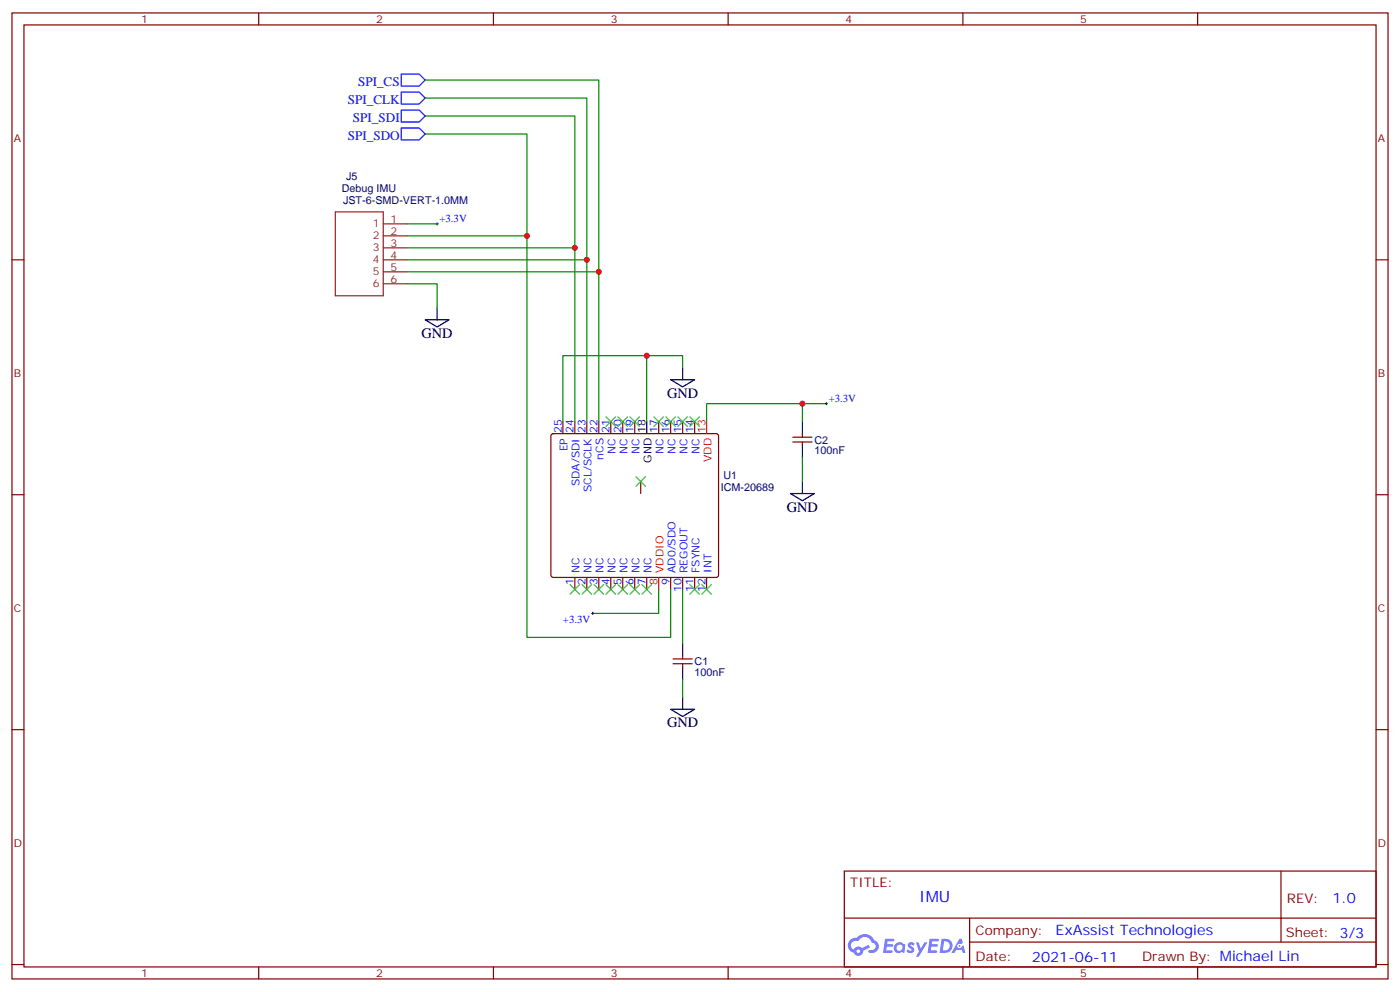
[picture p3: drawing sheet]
<svg xmlns="http://www.w3.org/2000/svg" width="412mm" height="292mm" viewBox="0 0 412 292" stroke-linecap="round" stroke-linejoin="round" font-family="sans-serif">
<g fill="none" stroke="#870000" stroke-width=".35">
<path d="M3.5 3.8h405.4v284.3h-405.4zM7.1 7.3h398.2v277.3h-398.2zM76.2 3.8v3.5M145.3 3.8v3.5M214.5 3.8v3.5M283.6 3.8v3.5M352.8 3.8v3.5M3.5 76.5h3.6M405.3 76.5h3.6M3.5 145.6h3.6M405.3 145.6h3.6M3.5 214.8h3.6"/>
<path d="M405.3 214.8h3.6M248.7 256.4h156.6v28.2h-156.6zM377.3 256.4v20.9M248.7 270.2h156.5M285.6 277.3h119.6M285.6 270.2v14.2M3.5 283.9h3.6M76.2 284.6v3.5M145.3 284.6v3.5M214.5 284.6v3.5M283.6 284.6v3.5M352.8 284.6v3.5"/>
<path d="M405.3 283.9h3.6"/>
</g>
<g fill="#5487ff">
<path d="M267.7 277.6a1.22 1.22 0 0 1 1.7 .2l-.4 .6a.47 .47 0 0 0-.3-.4 .47 .47 0 0 0-.5 .2l.1 .2a1.14 1.14 0 0 1 .8 1.8 1.14 1.14 0 0 1-1.9 0l-.2-.2 .5-.6 .7 .5a.29 .29 0 0 0 .3-.3 .29 .29 0 0 0-.2-.3 1.04 1.04 0 0 1-.6-1.7z"/>
<path d="M260.7 276.3h2.4l.3 .2-.2 .5-1.8 .1-.1 .8h1.5l.3 .4-.3 .4h-1.6l-.2 1.1h1.7l.2 .3-.2 .3-2.6 .1z"/>
<path d="M273.8 276.3h2.4l.3 .2-.1 .5-1.8 .1-.2 .8h1.6l.3 .4-.4 .4h-1.6l-.1 1.1h1.7l.2 .3-.2 .3-2.6 .1z"/>
<path d="M282.6 276.3h.7l.3 1.3-.6 .3a.69 .69 0 0 0-1 .3 .69 .69 0 0 0 .4 .9 .69 .69 0 0 0 .9-.6l.5-.2 .6 2.2h-.8l-.2-.9h-1.8l-.5 .9h-.8z"/>
<path d="M269.8 277.4h.8l.6 1.8 1.1-1.8h.9l-2.6 4.2h-.8l.9-1.5z"/>
<path d="M277.4 276.3l-.6 4.2h1.3a2.11 2.11 0 0 0 2.5-2.1 2.11 2.11 0 0 0-2.5-2.1zM278.1 277.1a1.39 1.39 0 0 1 1.7 1.4 1.39 1.39 0 0 1-1.8 1.3h-.3z"/>
<path d="M263.7 277.9a1.54 1.54 0 0 0-.1 2.2 1.54 1.54 0 0 0 2.2 .1l.6 .3 .3-2.3-.2-.3h-.4a1.49 1.49 0 0 0-2.4 0zM264 278.9a.94 .94 0 0 1 1.8 0 .94 .94 0 0 1-1.8 0z"/>
<path d="M250.4 276.7a2.18 2.18 0 0 0 1.1 3.7 1.44 1.44 0 0 0 1.6 .9 1.44 1.44 0 0 0 1.2-1.4l2-1.1-.5-.7-1.9 1a1.47 1.47 0 0 0-2.4 .4 1.39 1.39 0 0 1-.7-1.9 1.39 1.39 0 0 1 2-.5 2.12 2.12 0 0 1 2.2-1.3 2.12 2.12 0 0 1 1.9 1.7 1.14 1.14 0 0 1 1.1 1.4 1.14 1.14 0 0 1-1.7 .7 .43 .43 0 0 0-.5 .4 .43 .43 0 0 0 .4 .5 1.98 1.98 0 0 0 2.5-1.2 1.98 1.98 0 0 0-1.2-2.6 3.1 3.1 0 0 0-5.3-.6l-.9 .1zM252.3 280a.55 .55 0 0 1 1.1 0 .55 .55 0 0 1-1.1 0z"/>
<circle cx="282.6" cy="278.4" r=".26"/>
</g>
<g fill="none" stroke="#000" stroke-width=".35">
<path d="M125.2 94.1h7.1l-3.5 2.1zM128.8 90.6v3.5M197.6 111.8h7l-3.5 2.1zM201.1 108.2v3.6M190.5 124.1v3.5M236.4 124.1v3.5M236.4 131.2v3.5M232.8 145.3h7.1l-3.5 2.1zM236.4 141.7v3.6M201.1 189.4v3.5M201.1 196.4v3.6M197.6 208.8h7l-3.5 2.1z"/>
<path d="M201.1 205.2v3.6"/>
</g>
<path d="M98.8 62.4h14.1v24.7h-14.1zM112.9 65.9h7M112.9 69.4h7M112.9 73h7M112.9 76.5h7M112.9 80h7M112.9 83.5h7" fill="none" stroke="#8c2424" stroke-width=".35"/>
<path d="M118.2 21.8h5.3l1.7 1.8-1.7 1.7h-5.3zM118.2 37.7h5.3l1.7 1.7-1.7 1.8h-5.3zM118.2 27.1h5.3l1.7 1.8-1.7 1.7h-5.3zM118.2 32.4h5.3l1.7 1.7-1.7 1.8h-5.3z" fill="none" stroke="#00f" stroke-width=".35"/>
<g fill="none" stroke="#870000" stroke-width=".35">
<path d="M162.5 127.8l.5-.2h48l.5 .2 .2 .5v41l-.3 .5-.4 .2h-48l-.5-.3-.2-.4v-41zM165.8 124.1v3.5M169.3 124.1v3.5M172.9 124.1v3.5M176.4 124.1v3.5M179.9 124.1v3.5M183.4 124.1v3.5M187 124.1v3.5M194 124.1v3.5M197.6 124.1v3.5M201.1 124.1v3.5M204.6 124.1v3.5"/>
<path d="M233.5 130.1h5.7M233.5 128.7h5.7M236.4 127.6v1.1M236.4 130.1v1.1M188.7 141.7v3.6M169.3 170v3.5M172.9 170v3.5M176.4 170v3.5M179.9 170v3.5M183.4 170v3.5M187 170v3.5M190.5 170v3.5"/>
<path d="M197.6 170v3.5M201.1 170v3.5M204.6 170v3.5M208.1 170v3.5M198.3 195.4h5.6M198.3 194h5.6M201.1 192.9v1.1M201.1 195.4v1"/>
</g>
<path d="M208.1 124.1v3.5M194 170v3.5" fill="none" stroke="#f00" stroke-width=".35"/>
<path d="M128.4 65.9h.7M128.8 65.5v.8M243.1 118.8h.7M243.4 118.5v.7M174.3 180.6h.7M174.6 180.2v.7" fill="none" stroke="#000" stroke-width=".29"/>
<g fill="none" stroke="#008700" stroke-width=".35">
<path d="M125.2 34.1h44.1v90M125.2 28.9h47.7v95.2M125.2 23.6h51.2v100.5M125.2 39.4h30v148.2h42.4v-14.1M119.9 65.9h8.9M119.9 69.4h35.3M119.9 73h49.4M119.9 76.5h53M119.9 83.5h8.9v7.1M119.9 80h56.5M190.5 104.7h-24.7v19.4M201.1 108.2v-3.5h-10.6v19.4"/>
<path d="M236.4 118.8v5.3M243.4 118.8h-35.3v5.3M236.4 134.7v7M194 173.5v7.1h-19.4M201.1 173.5v15.9M201.1 200v5.2"/>
</g>
<g fill="none" stroke="#3c3" stroke-width=".35">
<path d="M178.5 122.7l2.8 2.8M181.3 122.7l-2.8 2.8M182 122.7l2.9 2.8M184.9 122.7l-2.9 2.8M185.6 122.7l2.8 2.8M188.4 122.7l-2.8 2.8M192.6 122.7l2.8 2.8M195.4 122.7l-2.8 2.8M196.1 122.7l2.9 2.8M199 122.7l-2.9 2.8M199.7 122.7l2.8 2.8M202.5 122.7l-2.8 2.8"/>
<path d="M203.2 122.7l2.8 2.8M206 122.7l-2.8 2.8M187.3 140.3l2.8 2.9M190.1 140.3l-2.8 2.9M167.9 172.1l2.8 2.8M170.7 172.1l-2.8 2.8M171.4 172.1l2.9 2.8M174.3 172.1l-2.9 2.8M175 172.1l2.8 2.8M177.8 172.1l-2.8 2.8M178.5 172.1l2.8 2.8M181.3 172.1l-2.8 2.8"/>
<path d="M182 172.1l2.9 2.8M184.9 172.1l-2.9 2.8M185.6 172.1l2.8 2.8M188.4 172.1l-2.8 2.8M189.1 172.1l2.8 2.8M191.9 172.1l-2.8 2.8M203.2 172.1l2.8 2.8M206 172.1l-2.8 2.8M206.7 172.1l2.8 2.8M209.5 172.1l-2.8 2.8"/>
</g>
<g fill="#c00">
<circle cx="236.4" cy="118.8" r=".88"/>
<circle cx="155.2" cy="69.4" r=".88"/>
<circle cx="169.3" cy="73" r=".88"/>
<circle cx="172.9" cy="76.5" r=".88"/>
<circle cx="176.4" cy="80" r=".88"/>
<circle cx="190.5" cy="104.7" r=".88"/>
</g>
<text font-size="4.6" fill="#00f" x="270.8" y="265.4">IMU</text>
<g font-size="4.2">
<text x="124.2" y="99.4">GND</text>
<text x="196.5" y="117.1">GND</text>
<text x="231.8" y="150.6">GND</text>
<text x="196.5" y="214.1">GND</text>
</g>
<g font-size="4.2" fill="#00f">
<text x="392.5" y="265.7">1.0</text>
<text x="310.9" y="275.2">ExAssist Technologies</text>
<text x="304" y="283">2021-06-11</text>
</g>
<g font-size="3.9" fill="#00f">
<text x="105.5" y="25.3">SPI_CS</text>
<text x="102.4" y="30.6">SPI_CLK</text>
<text x="104" y="35.9">SPI_SDI</text>
<text x="102.4" y="41.2">SPI_SDO</text>
</g>
<g font-size="3.9" fill="#800">
<text x="250.5" y="261">TITLE:</text>
<text x="379.1" y="265.7">REV:</text>
<text x="287.4" y="275.2">Company:</text>
<text x="378.7" y="275.8">Sheet: 3/3</text>
<text x="287.4" y="282.9">Date:</text>
<text x="336.4" y="282.9">Drawn By: Michael Lin</text>
</g>
<g font-size="3.2" fill="#800">
<text x="41.6" y="6.8">1</text>
<text x="110.8" y="6.8">2</text>
<text x="179.9" y="6.8">3</text>
<text x="249.1" y="6.8">4</text>
<text x="318.2" y="6.8">5</text>
<text x="4.1" y="41.9">A</text>
<text x="405.9" y="41.9">A</text>
<text x="4.1" y="111.1">B</text>
<text x="405.9" y="111.1">B</text>
<text x="4.1" y="180.2">C</text>
<text x="405.9" y="180.2">C</text>
<text x="4.1" y="249.3">D</text>
<text x="405.9" y="249.3">D</text>
<text x="41.6" y="287.6">1</text>
<text x="110.8" y="287.6">2</text>
<text x="179.9" y="287.6">3</text>
<text x="249.1" y="287.6">4</text>
<text x="318.2" y="287.6">5</text>
</g>
<g font-size="3.2" fill="#000080">
<text x="102" y="52.9">J5</text>
<text x="100.7" y="56.5">Debug IMU</text>
<text x="101.1" y="60">JST-6-SMD-VERT-1.0MM</text>
<text x="239.9" y="130.5">C2</text>
<text x="239.9" y="133.7">100nF</text>
<text x="213.1" y="141.1">U1</text>
<text x="212.3" y="144.7">ICM-20689</text>
<text x="204.6" y="195.8">C1</text>
<text x="204.6" y="199">100nF</text>
</g>
<g font-size="3.2" fill="#8d2323">
<text x="115" y="65.5">1</text>
<text x="109.8" y="67">1</text>
<text x="109.8" y="70.5">2</text>
<text x="115" y="69.1">2</text>
<text x="109.8" y="74">3</text>
<text x="109.8" y="77.5">4</text>
<text x="115" y="72.6">3</text>
<text x="115" y="76.1">4</text>
<text x="109.8" y="81.1">5</text>
<text x="115" y="79.7">5</text>
<text x="115" y="83.2">6</text>
<text x="109.8" y="84.6">6</text>
</g>
<g font-size="3.2" fill="#00f">
<text x="129.5" y="65.3">+3.3V</text>
<text x="244.1" y="118.2">+3.3V</text>
<text x="165.5" y="127.5" transform="rotate(-90 165.5 127.5)">25</text>
<text x="169" y="127.5" transform="rotate(-90 169 127.5)">24</text>
<text x="172.5" y="127.5" transform="rotate(-90 172.5 127.5)">23</text>
<text x="176" y="127.5" transform="rotate(-90 176 127.5)">22</text>
<text x="179.6" y="127.5" transform="rotate(-90 179.6 127.5)">21</text>
<text x="183.1" y="127.5" transform="rotate(-90 183.1 127.5)">20</text>
<text x="186.6" y="127.5" transform="rotate(-90 186.6 127.5)">19</text>
<text x="193.7" y="127.5" transform="rotate(-90 193.7 127.5)">17</text>
<text x="197.2" y="127.5" transform="rotate(-90 197.2 127.5)">16</text>
<text x="200.7" y="127.5" transform="rotate(-90 200.7 127.5)">15</text>
<text x="204.3" y="127.5" transform="rotate(-90 204.3 127.5)">14</text>
<text x="167.2" y="132.9" transform="rotate(-90 167.2 132.9)">EP</text>
<text x="177.8" y="135.3" transform="rotate(-90 177.8 135.3)">nCS</text>
<text x="181.3" y="133.5" transform="rotate(-90 181.3 133.5)">NC</text>
<text x="184.9" y="133.5" transform="rotate(-90 184.9 133.5)">NC</text>
<text x="188.4" y="133.5" transform="rotate(-90 188.4 133.5)">NC</text>
<text x="195.4" y="133.5" transform="rotate(-90 195.4 133.5)">NC</text>
<text x="199" y="133.5" transform="rotate(-90 199 133.5)">NC</text>
<text x="202.5" y="133.5" transform="rotate(-90 202.5 133.5)">NC</text>
<text x="206" y="133.5" transform="rotate(-90 206 133.5)">NC</text>
<text x="170.7" y="143.1" transform="rotate(-90 170.7 143.1)">SDA/SDI</text>
<text x="174.3" y="144.9" transform="rotate(-90 174.3 144.9)">SCL/SCLK</text>
<text x="169" y="172.2" transform="rotate(-90 169 172.2)">1</text>
<text x="170.7" y="168.7" transform="rotate(-90 170.7 168.7)">NC</text>
<text x="172.5" y="172.2" transform="rotate(-90 172.5 172.2)">2</text>
<text x="174.3" y="168.7" transform="rotate(-90 174.3 168.7)">NC</text>
<text x="176" y="172.2" transform="rotate(-90 176 172.2)">3</text>
<text x="177.8" y="168.7" transform="rotate(-90 177.8 168.7)">NC</text>
<text x="179.6" y="172.2" transform="rotate(-90 179.6 172.2)">4</text>
<text x="181.3" y="168.7" transform="rotate(-90 181.3 168.7)">NC</text>
<text x="183.1" y="172.2" transform="rotate(-90 183.1 172.2)">5</text>
<text x="184.9" y="168.7" transform="rotate(-90 184.9 168.7)">NC</text>
<text x="186.6" y="172.2" transform="rotate(-90 186.6 172.2)">6</text>
<text x="188.4" y="168.7" transform="rotate(-90 188.4 168.7)">NC</text>
<text x="190.1" y="172.2" transform="rotate(-90 190.1 172.2)">7</text>
<text x="191.9" y="168.7" transform="rotate(-90 191.9 168.7)">NC</text>
<text x="197.2" y="172.2" transform="rotate(-90 197.2 172.2)">9</text>
<text x="199" y="168.7" transform="rotate(-90 199 168.7)">AD0/SDO</text>
<text x="202.5" y="168.7" transform="rotate(-90 202.5 168.7)">REGOUT</text>
<text x="206" y="168.7" transform="rotate(-90 206 168.7)">FSYNC</text>
<text x="209.5" y="168.7" transform="rotate(-90 209.5 168.7)">INT</text>
<text x="200.7" y="174.2" transform="rotate(-90 200.7 174.2)">10</text>
<text x="204.3" y="174.2" transform="rotate(-90 204.3 174.2)">11</text>
<text x="207.8" y="174.2" transform="rotate(-90 207.8 174.2)">12</text>
<text x="165.8" y="183.4">+3.3V</text>
</g>
<g font-size="3.2">
<text x="190.1" y="127.5" transform="rotate(-90 190.1 127.5)">18</text>
<text x="191.9" y="136.2" transform="rotate(-90 191.9 136.2)">GND</text>
</g>
<g font-size="3.2" fill="#f00">
<text x="207.8" y="127.5" transform="rotate(-90 207.8 127.5)">13</text>
<text x="209.5" y="136" transform="rotate(-90 209.5 136)">VDD</text>
<text x="193.7" y="172.2" transform="rotate(-90 193.7 172.2)">8</text>
<text x="195.4" y="168.7" transform="rotate(-90 195.4 168.7)">VDDIO</text>
</g>
</svg>
